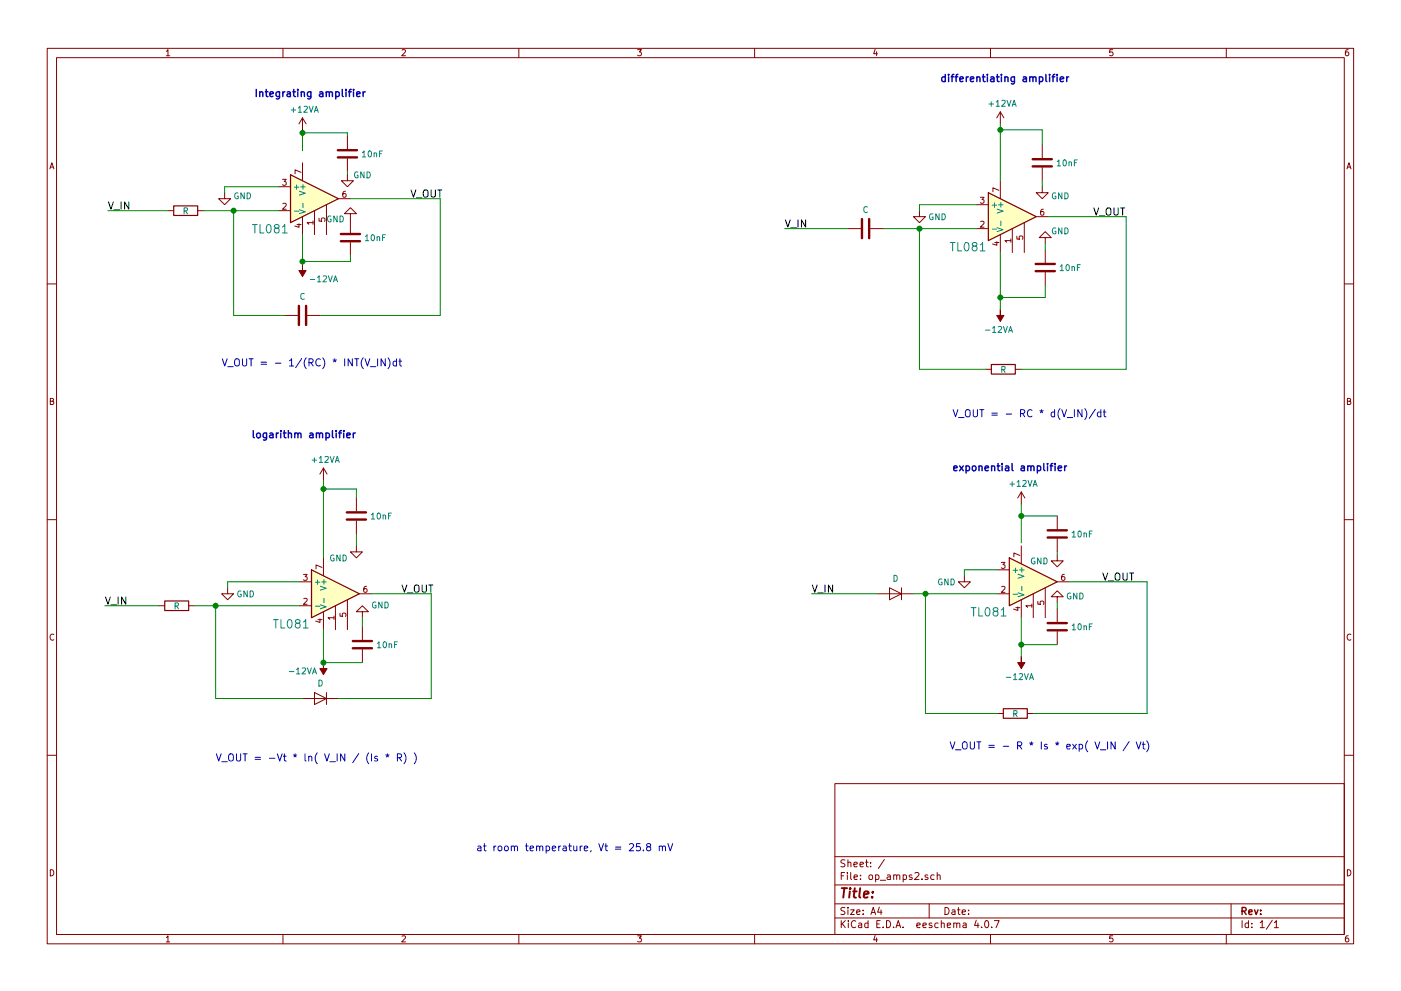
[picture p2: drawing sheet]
EESchema Schematic File Version 2
LIBS:power
LIBS:device
LIBS:switches
LIBS:relays
LIBS:motors
LIBS:transistors
LIBS:conn
LIBS:linear
LIBS:regul
LIBS:74xx
LIBS:cmos4000
LIBS:adc-dac
LIBS:memory
LIBS:xilinx
LIBS:microcontrollers
LIBS:dsp
LIBS:microchip
LIBS:analog_switches
LIBS:motorola
LIBS:texas
LIBS:intel
LIBS:audio
LIBS:interface
LIBS:digital-audio
LIBS:philips
LIBS:display
LIBS:cypress
LIBS:siliconi
LIBS:opto
LIBS:atmel
LIBS:contrib
LIBS:valves
EELAYER 25 0
EELAYER END
$Descr A4 11693 8268
encoding utf-8
Sheet 1 1
Title ""
Date ""
Rev ""
Comp ""
Comment1 ""
Comment2 ""
Comment3 ""
Comment4 ""
$EndDescr
$Comp
L TL081 U?
U 1 1
P 2625 1650
F 0 "U?" H 3166 1711 70  0001 L CNN
F 1 "TL081" H 2100 1400 70  0000 L CNN
F 2 "" H 2625 1650 60  0000 C CNN
F 3 "" H 2625 1650 60  0000 C CNN
	1    2625 1650
	1    0    0    -1  
$EndComp
$Comp
L GND #PWR?
U 1 1
P 1875 1600
F 0 "#PWR?" H 1875 1350 50  0001 C CNN
F 1 "GND" H 2025 1575 50  0000 C CNN
F 2 "" H 1875 1600 60  0000 C CNN
F 3 "" H 1875 1600 60  0000 C CNN
	1    1875 1600
	1    0    0    -1  
$EndComp
$Comp
L R R?
U 1 1
P 1550 1750
F 0 "R?" V 1343 1750 50  0001 C CNN
F 1 "R" V 1550 1750 50  0000 C CNN
F 2 "" V 1480 1750 30  0000 C CNN
F 3 "" H 1550 1750 30  0000 C CNN
	1    1550 1750
	0    1    1    0   
$EndComp
$Comp
L C C?
U 1 1
P 2525 2625
F 0 "C?" V 2273 2625 50  0001 C CNN
F 1 "C" V 2365 2625 50  0000 C CNN
F 2 "" H 2563 2475 30  0000 C CNN
F 3 "" H 2525 2625 60  0000 C CNN
	1    2525 2625
	0    1    1    0   
$EndComp
$Comp
L -12VA #PWR?
U 1 1
P 2525 2200
F 0 "#PWR?" H 2525 2050 50  0001 C CNN
F 1 "-12VA" H 2350 2325 50  0000 C CNN
F 2 "" H 2525 2200 60  0000 C CNN
F 3 "" H 2525 2200 60  0000 C CNN
	1    2525 2200
	-1   0    0    1   
$EndComp
$Comp
L +12VA #PWR?
U 1 1
P 2525 1075
F 0 "#PWR?" H 2525 925 50  0001 C CNN
F 1 "+12VA" H 2540 1248 50  0000 C CNN
F 2 "" H 2525 1075 60  0000 C CNN
F 3 "" H 2525 1075 60  0000 C CNN
	1    2525 1075
	1    0    0    -1  
$EndComp
$Comp
L C C?
U 1 1
P 2900 1275
F 0 "C?" H 3015 1321 50  0001 L CNN
F 1 "10nF" H 3015 1275 50  0000 L CNN
F 2 "" H 2938 1125 30  0000 C CNN
F 3 "" H 2900 1275 60  0000 C CNN
	1    2900 1275
	1    0    0    -1  
$EndComp
$Comp
L GND #PWR?
U 1 1
P 2900 1450
F 0 "#PWR?" H 2900 1200 50  0001 C CNN
F 1 "GND" H 3025 1450 50  0000 C CNN
F 2 "" H 2900 1450 60  0000 C CNN
F 3 "" H 2900 1450 60  0000 C CNN
	1    2900 1450
	1    0    0    -1  
$EndComp
$Comp
L C C?
U 1 1
P 2925 1975
F 0 "C?" H 3040 2021 50  0001 L CNN
F 1 "10nF" H 3040 1975 50  0000 L CNN
F 2 "" H 2963 1825 30  0000 C CNN
F 3 "" H 2925 1975 60  0000 C CNN
	1    2925 1975
	1    0    0    -1  
$EndComp
$Comp
L GND #PWR?
U 1 1
P 2925 1825
F 0 "#PWR?" H 2925 1575 50  0001 C CNN
F 1 "GND" H 3050 1825 50  0000 C CNN
F 2 "" H 2925 1825 60  0000 C CNN
F 3 "" H 2925 1825 60  0000 C CNN
	1    2925 1825
	-1   0    0    1   
$EndComp
Text Label 900  1750 0    60   ~ 0
V_IN
Text Label 3425 1650 0    60   ~ 0
V_OUT
Text Notes 2125 800  0    60   ~ 12
Integrating amplifier
$Comp
L TL081 U?
U 1 1
P 8450 1800
F 0 "U?" H 8991 1861 70  0001 L CNN
F 1 "TL081" H 7925 1550 70  0000 L CNN
F 2 "" H 8450 1800 60  0000 C CNN
F 3 "" H 8450 1800 60  0000 C CNN
	1    8450 1800
	1    0    0    -1  
$EndComp
$Comp
L C C?
U 1 1
P 8700 1350
F 0 "C?" H 8815 1396 50  0001 L CNN
F 1 "10nF" H 8815 1350 50  0000 L CNN
F 2 "" H 8738 1200 30  0000 C CNN
F 3 "" H 8700 1350 60  0000 C CNN
	1    8700 1350
	1    0    0    -1  
$EndComp
$Comp
L C C?
U 1 1
P 8725 2225
F 0 "C?" H 8840 2271 50  0001 L CNN
F 1 "10nF" H 8840 2225 50  0000 L CNN
F 2 "" H 8763 2075 30  0000 C CNN
F 3 "" H 8725 2225 60  0000 C CNN
	1    8725 2225
	1    0    0    -1  
$EndComp
$Comp
L GND #PWR?
U 1 1
P 8700 1550
F 0 "#PWR?" H 8700 1300 50  0001 C CNN
F 1 "GND" H 8850 1475 50  0000 C CNN
F 2 "" H 8700 1550 60  0000 C CNN
F 3 "" H 8700 1550 60  0000 C CNN
	1    8700 1550
	1    0    0    -1  
$EndComp
$Comp
L GND #PWR?
U 1 1
P 8725 2025
F 0 "#PWR?" H 8725 1775 50  0001 C CNN
F 1 "GND" H 8600 1925 50  0000 C CNN
F 2 "" H 8725 2025 60  0000 C CNN
F 3 "" H 8725 2025 60  0000 C CNN
	1    8725 2025
	-1   0    0    1   
$EndComp
$Comp
L +12VA #PWR?
U 1 1
P 8350 1025
F 0 "#PWR?" H 8350 875 50  0001 C CNN
F 1 "+12VA" H 8365 1198 50  0000 C CNN
F 2 "" H 8350 1025 60  0000 C CNN
F 3 "" H 8350 1025 60  0000 C CNN
	1    8350 1025
	1    0    0    -1  
$EndComp
$Comp
L -12VA #PWR?
U 1 1
P 8350 2575
F 0 "#PWR?" H 8350 2425 50  0001 C CNN
F 1 "-12VA" H 8365 2748 50  0000 C CNN
F 2 "" H 8350 2575 60  0000 C CNN
F 3 "" H 8350 2575 60  0000 C CNN
	1    8350 2575
	-1   0    0    1   
$EndComp
$Comp
L GND #PWR?
U 1 1
P 7675 1750
F 0 "#PWR?" H 7675 1500 50  0001 C CNN
F 1 "GND" H 7825 1700 50  0000 C CNN
F 2 "" H 7675 1750 60  0000 C CNN
F 3 "" H 7675 1750 60  0000 C CNN
	1    7675 1750
	1    0    0    -1  
$EndComp
$Comp
L C C?
U 1 1
P 7225 1900
F 0 "C?" V 6973 1900 50  0001 C CNN
F 1 "C" V 7065 1900 50  0000 C CNN
F 2 "" H 7263 1750 30  0000 C CNN
F 3 "" H 7225 1900 60  0000 C CNN
	1    7225 1900
	0    1    1    0   
$EndComp
$Comp
L R R?
U 1 1
P 8375 3075
F 0 "R?" V 8168 3075 50  0001 C CNN
F 1 "R" V 8375 3075 50  0000 C CNN
F 2 "" V 8305 3075 30  0000 C CNN
F 3 "" H 8375 3075 30  0000 C CNN
	1    8375 3075
	0    1    1    0   
$EndComp
Text Label 6550 1900 0    60   ~ 0
V_IN
Text Label 9125 1800 0    60   ~ 0
V_OUT
Text Notes 1850 3050 0    60   ~ 0
V_OUT = - 1/(RC) * INT(V_IN)dt
Text Notes 7950 3475 0    60   ~ 0
V_OUT = - RC * d(V_IN)/dt
Text Notes 7850 675  0    60   ~ 12
differentiating amplifier
$Comp
L TL081 U?
U 1 1
P 2800 4950
F 0 "U?" H 3341 5011 70  0001 L CNN
F 1 "TL081" H 2275 4700 70  0000 L CNN
F 2 "" H 2800 4950 60  0000 C CNN
F 3 "" H 2800 4950 60  0000 C CNN
	1    2800 4950
	1    0    0    -1  
$EndComp
$Comp
L GND #PWR?
U 1 1
P 1900 4900
F 0 "#PWR?" H 1900 4650 50  0001 C CNN
F 1 "GND" H 2050 4850 50  0000 C CNN
F 2 "" H 1900 4900 60  0000 C CNN
F 3 "" H 1900 4900 60  0000 C CNN
	1    1900 4900
	1    0    0    -1  
$EndComp
$Comp
L R R?
U 1 1
P 1475 5050
F 0 "R?" V 1268 5050 50  0001 C CNN
F 1 "R" V 1475 5050 50  0000 C CNN
F 2 "" V 1405 5050 30  0000 C CNN
F 3 "" H 1475 5050 30  0000 C CNN
	1    1475 5050
	0    1    1    0   
$EndComp
Text Label 875  5050 0    60   ~ 0
V_IN
$Comp
L D D?
U 1 1
P 2675 5825
F 0 "D?" H 2675 5610 50  0001 C CNN
F 1 "D" H 2675 5702 50  0000 C CNN
F 2 "" H 2675 5825 60  0000 C CNN
F 3 "" H 2675 5825 60  0000 C CNN
	1    2675 5825
	-1   0    0    1   
$EndComp
Text Label 3350 4950 0    60   ~ 0
V_OUT
$Comp
L C C?
U 1 1
P 2975 4300
F 0 "C?" H 3090 4346 50  0001 L CNN
F 1 "10nF" H 3090 4300 50  0000 L CNN
F 2 "" H 3013 4150 30  0000 C CNN
F 3 "" H 2975 4300 60  0000 C CNN
	1    2975 4300
	1    0    0    -1  
$EndComp
$Comp
L C C?
U 1 1
P 3025 5375
F 0 "C?" H 3140 5421 50  0001 L CNN
F 1 "10nF" H 3140 5375 50  0000 L CNN
F 2 "" H 3063 5225 30  0000 C CNN
F 3 "" H 3025 5375 60  0000 C CNN
	1    3025 5375
	1    0    0    -1  
$EndComp
$Comp
L GND #PWR?
U 1 1
P 3025 5150
F 0 "#PWR?" H 3025 4900 50  0001 C CNN
F 1 "GND" H 2875 5050 50  0000 C CNN
F 2 "" H 3025 5150 60  0000 C CNN
F 3 "" H 3025 5150 60  0000 C CNN
	1    3025 5150
	-1   0    0    1   
$EndComp
$Comp
L -12VA #PWR?
U 1 1
P 2700 5525
F 0 "#PWR?" H 2700 5375 50  0001 C CNN
F 1 "-12VA" H 2875 5600 50  0000 C CNN
F 2 "" H 2700 5525 60  0000 C CNN
F 3 "" H 2700 5525 60  0000 C CNN
	1    2700 5525
	-1   0    0    1   
$EndComp
$Comp
L GND #PWR?
U 1 1
P 2975 4550
F 0 "#PWR?" H 2975 4300 50  0001 C CNN
F 1 "GND" H 2825 4450 50  0000 C CNN
F 2 "" H 2975 4550 60  0000 C CNN
F 3 "" H 2975 4550 60  0000 C CNN
	1    2975 4550
	1    0    0    -1  
$EndComp
$Comp
L +12VA #PWR?
U 1 1
P 2700 4000
F 0 "#PWR?" H 2700 3850 50  0001 C CNN
F 1 "+12VA" H 2715 4173 50  0000 C CNN
F 2 "" H 2700 4000 60  0000 C CNN
F 3 "" H 2700 4000 60  0000 C CNN
	1    2700 4000
	1    0    0    -1  
$EndComp
Text Notes 2100 3650 0    60   ~ 12
logarithm amplifier
Text Notes 1800 6350 0    60   ~ 0
V_OUT = -Vt * ln( V_IN / (Is * R) )
$Comp
L TL081 U?
U 1 1
P 8625 4850
F 0 "U?" H 9166 4911 70  0001 L CNN
F 1 "TL081" H 8100 4600 70  0000 L CNN
F 2 "" H 8625 4850 60  0000 C CNN
F 3 "" H 8625 4850 60  0000 C CNN
	1    8625 4850
	1    0    0    -1  
$EndComp
$Comp
L C C?
U 1 1
P 8825 4450
F 0 "C?" H 8940 4496 50  0001 L CNN
F 1 "10nF" H 8940 4450 50  0000 L CNN
F 2 "" H 8863 4300 30  0000 C CNN
F 3 "" H 8825 4450 60  0000 C CNN
	1    8825 4450
	1    0    0    -1  
$EndComp
$Comp
L GND #PWR?
U 1 1
P 8825 4625
F 0 "#PWR?" H 8825 4375 50  0001 C CNN
F 1 "GND" H 8675 4575 50  0000 C CNN
F 2 "" H 8825 4625 60  0000 C CNN
F 3 "" H 8825 4625 60  0000 C CNN
	1    8825 4625
	1    0    0    -1  
$EndComp
$Comp
L +12VA #PWR?
U 1 1
P 8525 4200
F 0 "#PWR?" H 8525 4050 50  0001 C CNN
F 1 "+12VA" H 8540 4373 50  0000 C CNN
F 2 "" H 8525 4200 60  0000 C CNN
F 3 "" H 8525 4200 60  0000 C CNN
	1    8525 4200
	1    0    0    -1  
$EndComp
$Comp
L -12VA #PWR?
U 1 1
P 8525 5475
F 0 "#PWR?" H 8525 5325 50  0001 C CNN
F 1 "-12VA" H 8540 5648 50  0000 C CNN
F 2 "" H 8525 5475 60  0000 C CNN
F 3 "" H 8525 5475 60  0000 C CNN
	1    8525 5475
	-1   0    0    1   
$EndComp
$Comp
L C C?
U 1 1
P 8825 5225
F 0 "C?" H 8940 5271 50  0001 L CNN
F 1 "10nF" H 8940 5225 50  0000 L CNN
F 2 "" H 8863 5075 30  0000 C CNN
F 3 "" H 8825 5225 60  0000 C CNN
	1    8825 5225
	1    0    0    -1  
$EndComp
$Comp
L GND #PWR?
U 1 1
P 8825 5025
F 0 "#PWR?" H 8825 4775 50  0001 C CNN
F 1 "GND" H 8675 4975 50  0000 C CNN
F 2 "" H 8825 5025 60  0000 C CNN
F 3 "" H 8825 5025 60  0000 C CNN
	1    8825 5025
	-1   0    0    1   
$EndComp
$Comp
L D D?
U 1 1
P 7475 4950
F 0 "D?" H 7475 4735 50  0001 C CNN
F 1 "D" H 7475 4827 50  0000 C CNN
F 2 "" H 7475 4950 60  0000 C CNN
F 3 "" H 7475 4950 60  0000 C CNN
	1    7475 4950
	-1   0    0    1   
$EndComp
$Comp
L GND #PWR?
U 1 1
P 8050 4800
F 0 "#PWR?" H 8050 4550 50  0001 C CNN
F 1 "GND" H 7900 4750 50  0000 C CNN
F 2 "" H 8050 4800 60  0000 C CNN
F 3 "" H 8050 4800 60  0000 C CNN
	1    8050 4800
	1    0    0    -1  
$EndComp
$Comp
L R R?
U 1 1
P 8475 5950
F 0 "R?" V 8268 5950 50  0001 C CNN
F 1 "R" V 8475 5950 50  0000 C CNN
F 2 "" V 8405 5950 30  0000 C CNN
F 3 "" H 8475 5950 30  0000 C CNN
	1    8475 5950
	0    1    1    0   
$EndComp
Text Label 6775 4950 0    60   ~ 0
V_IN
Text Label 9200 4850 0    60   ~ 0
V_OUT
Text Notes 7950 3925 0    60   ~ 12
exponential amplifier
Text Notes 7925 6250 0    60   ~ 0
V_OUT = - R * Is * exp( V_IN / Vt)
Text Notes 3975 7100 0    60   ~ 0
at room temperature, Vt = 25.8 mV
Wire Wire Line
	1875 1600 1875 1550
Wire Wire Line
	1875 1550 2325 1550
Wire Wire Line
	1700 1750 2325 1750
Wire Wire Line
	1400 1750 900  1750
Wire Wire Line
	1950 1750 1950 2625
Wire Wire Line
	1950 2625 2375 2625
Connection ~ 1950 1750
Wire Wire Line
	2675 2625 3675 2625
Wire Wire Line
	3675 2625 3675 1650
Wire Wire Line
	3675 1650 2925 1650
Wire Wire Line
	2525 1950 2525 2200
Wire Wire Line
	2525 1075 2525 1250
Wire Wire Line
	2900 1450 2900 1425
Wire Wire Line
	2900 1125 2900 1100
Wire Wire Line
	2900 1100 2525 1100
Connection ~ 2525 1100
Wire Wire Line
	2525 2175 2925 2175
Wire Wire Line
	2925 2175 2925 2125
Connection ~ 2525 2175
Wire Wire Line
	8700 1550 8700 1500
Wire Wire Line
	8725 2025 8725 2075
Wire Wire Line
	8350 1025 8350 1500
Wire Wire Line
	8350 1075 8700 1075
Wire Wire Line
	8700 1075 8700 1200
Connection ~ 8350 1075
Wire Wire Line
	8350 2100 8350 2575
Wire Wire Line
	8350 2475 8725 2475
Wire Wire Line
	8725 2475 8725 2375
Connection ~ 8350 2475
Wire Wire Line
	7675 1750 7675 1700
Wire Wire Line
	7675 1700 8150 1700
Wire Wire Line
	7375 1900 8150 1900
Wire Wire Line
	7675 1900 7675 3075
Wire Wire Line
	7675 3075 8225 3075
Connection ~ 7675 1900
Wire Wire Line
	8525 3075 9400 3075
Wire Wire Line
	9400 3075 9400 1800
Wire Wire Line
	9400 1800 8750 1800
Wire Wire Line
	7075 1900 6550 1900
Wire Wire Line
	1900 4900 1900 4850
Wire Wire Line
	1900 4850 2500 4850
Wire Wire Line
	1625 5050 2500 5050
Wire Wire Line
	1325 5050 875  5050
Wire Wire Line
	1800 5050 1800 5825
Wire Wire Line
	1800 5825 2525 5825
Connection ~ 1800 5050
Wire Wire Line
	2825 5825 3600 5825
Wire Wire Line
	3600 5825 3600 4950
Wire Wire Line
	3600 4950 3100 4950
Wire Wire Line
	3025 5150 3025 5225
Wire Wire Line
	2700 5250 2700 5525
Wire Wire Line
	2700 5525 3025 5525
Connection ~ 2700 5525
Wire Wire Line
	2975 4450 2975 4550
Wire Wire Line
	2700 4000 2700 4650
Wire Wire Line
	2700 4075 2975 4075
Wire Wire Line
	2975 4075 2975 4150
Connection ~ 2700 4075
Wire Wire Line
	8825 4600 8825 4625
Wire Wire Line
	8525 4200 8525 4525
Wire Wire Line
	8525 4300 8825 4300
Connection ~ 8525 4300
Wire Wire Line
	8825 5025 8825 5075
Wire Wire Line
	8825 5375 8525 5375
Wire Wire Line
	8525 5150 8525 5475
Connection ~ 8525 5375
Wire Wire Line
	8050 4750 8325 4750
Wire Wire Line
	8050 4750 8050 4800
Wire Wire Line
	7625 4950 8325 4950
Wire Wire Line
	7725 4950 7725 5950
Wire Wire Line
	7725 5950 8325 5950
Connection ~ 7725 4950
Wire Wire Line
	8625 5950 9575 5950
Wire Wire Line
	9575 5950 9575 4850
Wire Wire Line
	9575 4850 8925 4850
Wire Wire Line
	7325 4950 6775 4950
$EndSCHEMATC
